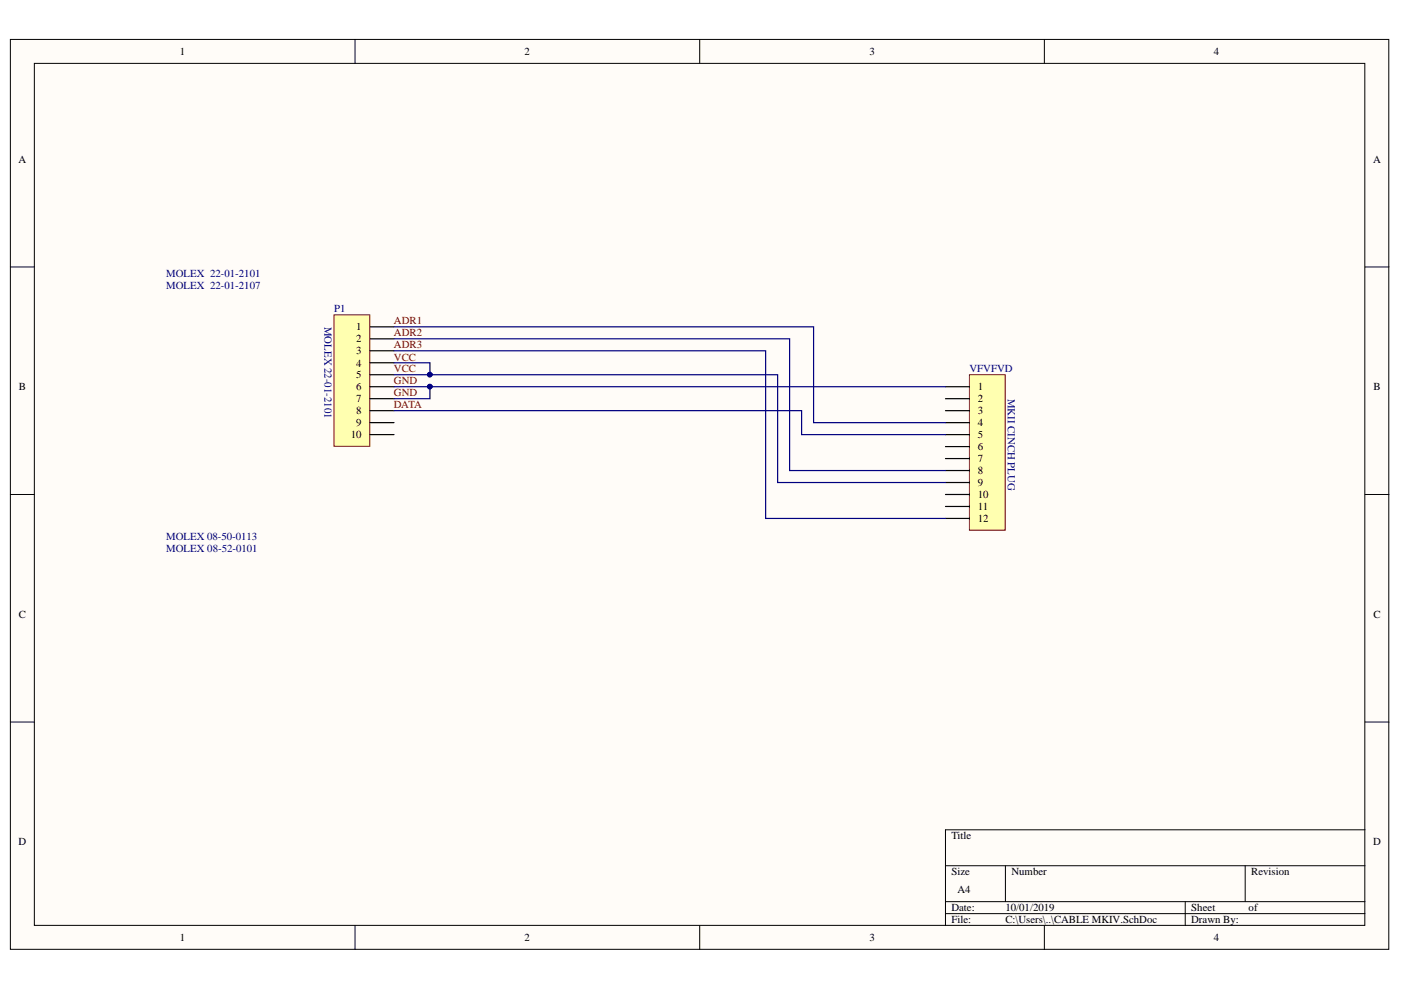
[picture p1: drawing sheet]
<svg xmlns="http://www.w3.org/2000/svg" width="297mm" height="210mm" viewBox="0 0 297 210" stroke-linecap="round" stroke-linejoin="round" font-family="sans-serif">
<g fill="#fffcf8" stroke="#000" stroke-width=".21">
<path d="M2.2 8.4h292.3v192.9h-292.3z"/>
<path d="M7.3 13.4h282.1v182.8h-282.1z"/>
</g>
<g fill="none" stroke="#000" stroke-width=".21">
<path d="M75.3 8.4v5M148.4 8.4v5M221.4 8.4v5M2.2 56.6h5.1M289.4 56.6h5.1M2.2 104.8h5.1M289.4 104.8h5.1M2.2 153.1h5.1M289.4 153.1h5.1M289.4 175.9h-88.9v20.4M75.3 196.3v5M148.4 196.3v5"/>
<path d="M200.5 183.6h88.9M200.5 191.2h88.9M200.5 193.7h88.9M213.2 183.6v7.6M221.4 196.3v5M251.3 191.2v5.1M264 183.6v7.6"/>
</g>
<path d="M70.8 66.8h7.6v27.8h-7.6z" fill="#ffffb0" stroke="#800000" stroke-width=".21"/>
<path d="M78.5 69.3h5M78.5 71.8h5M78.5 74.4h5M78.5 76.9h5M78.5 79.5h5M78.5 82h5M78.5 84.5h5M78.5 87.1h5M78.5 89.6h5M78.5 92.1h5" fill="none" stroke="#000" stroke-width=".25"/>
<path d="M205.5 79.5h7.6v32.9h-7.6z" fill="#ffffb0" stroke="#800000" stroke-width=".21"/>
<path d="M200.5 82h5M200.5 84.5h5M200.5 87.1h5M200.5 89.6h5M200.5 92.1h5M200.5 94.7h5M200.5 97.2h5M200.5 99.8h5M200.5 102.3h5M200.5 104.8h5M200.5 107.4h5M200.5 109.9h5" fill="none" stroke="#000" stroke-width=".25"/>
<path d="M83.5 69.3h89v20.3h28M83.5 71.8h83.9v28h33.1M83.5 76.9h7.7v2.6h-7.7M83.5 74.4h78.8v35.5h38.2M91.2 79.5h73.7v22.8h35.6M83.5 82h7.7v2.5h-7.7M83.5 87.1h86.5v5h30.5M91.2 82h109.3" fill="none" stroke="#000080" stroke-width=".25"/>
<g fill="#000080" stroke="#000080" stroke-width=".21">
<circle cx="91.1" cy="82" r=".49"/>
<circle cx="91.1" cy="79.4" r=".49"/>
</g>
<g font-size="2.3">
<text x="38.2" y="11.7">1</text>
<text x="111.2" y="11.7">2</text>
<text x="184.3" y="11.7">3</text>
<text x="257.4" y="11.7">4</text>
<text x="3.9" y="34.5">A</text>
<text x="291.1" y="34.5">A</text>
<text x="75.5" y="70.1">1</text>
<text x="75.5" y="72.6">2</text>
<text x="75.5" y="75.1">3</text>
<text x="75.5" y="77.7">4</text>
<text x="4" y="82.8">B</text>
<text x="75.5" y="80.2">5</text>
<text x="75.5" y="82.8">6</text>
<text x="207.3" y="82.8">1</text>
<text x="291.2" y="82.8">B</text>
<text x="75.5" y="85.3">7</text>
<text x="75.5" y="87.8">8</text>
<text x="207.3" y="85.3">2</text>
<text x="207.3" y="87.8">3</text>
<text x="74.4" y="92.9">10</text>
<text x="75.5" y="90.4">9</text>
<text x="207.3" y="90.4">4</text>
<text x="207.3" y="92.9">5</text>
<text x="207.3" y="95.5">6</text>
<text x="207.3" y="98">7</text>
<text x="207.3" y="100.5">8</text>
<text x="207.3" y="103.1">9</text>
<text x="207.3" y="105.6">10</text>
<text x="207.3" y="108.2">11</text>
<text x="207.3" y="110.7">12</text>
<text x="4" y="131">C</text>
<text x="291.2" y="131">C</text>
<text x="3.9" y="179.2">D</text>
<text x="201.7" y="178">Title</text>
<text x="291.1" y="179.2">D</text>
<text x="201.7" y="185.6">Size</text>
<text x="214.4" y="185.6">Number</text>
<text x="265.3" y="185.6">Revision</text>
<text x="203" y="189.4">A4</text>
<text x="201.7" y="193.2">Date:</text>
<text x="201.7" y="195.8">File:</text>
<text x="213.2" y="193.2">10/01/2019</text>
<text x="213.2" y="195.8">C:\Users\..\CABLE MKIV.SchDoc</text>
<text x="252.6" y="193.2">Sheet</text>
<text x="252.6" y="195.8">Drawn By:</text>
<text x="264.7" y="193.2">of</text>
<text x="38.2" y="199.6">1</text>
<text x="111.2" y="199.6">2</text>
<text x="184.3" y="199.6">3</text>
<text x="257.4" y="199.6">4</text>
</g>
<g font-size="2.3" fill="#000080">
<text x="35.2" y="58.7">MOLEX 22-01-2101</text>
<text x="35.2" y="61.2">MOLEX 22-01-2107</text>
<text x="68.8" y="69.3" transform="rotate(90 68.8 69.3)">MOLEX 22-01-2101</text>
<text x="70.8" y="66.3">P1</text>
<text x="205.6" y="79">VFVFVD</text>
<text x="213.7" y="84.6" transform="rotate(90 213.7 84.6)">MKII CINCH PLUG</text>
<text x="35.2" y="114.5">MOLEX 08-50-0113</text>
<text x="35.2" y="117">MOLEX 08-52-0101</text>
</g>
<g font-size="2.3" fill="#800000">
<text x="83.5" y="68.8">ADR1</text>
<text x="83.5" y="71.3">ADR2</text>
<text x="83.5" y="73.9">ADR3</text>
<text x="83.5" y="76.4">VCC</text>
<text x="83.5" y="79">VCC</text>
<text x="83.5" y="81.5">GND</text>
<text x="83.5" y="84">GND</text>
<text x="83.5" y="86.6">DATA</text>
</g>
</svg>
